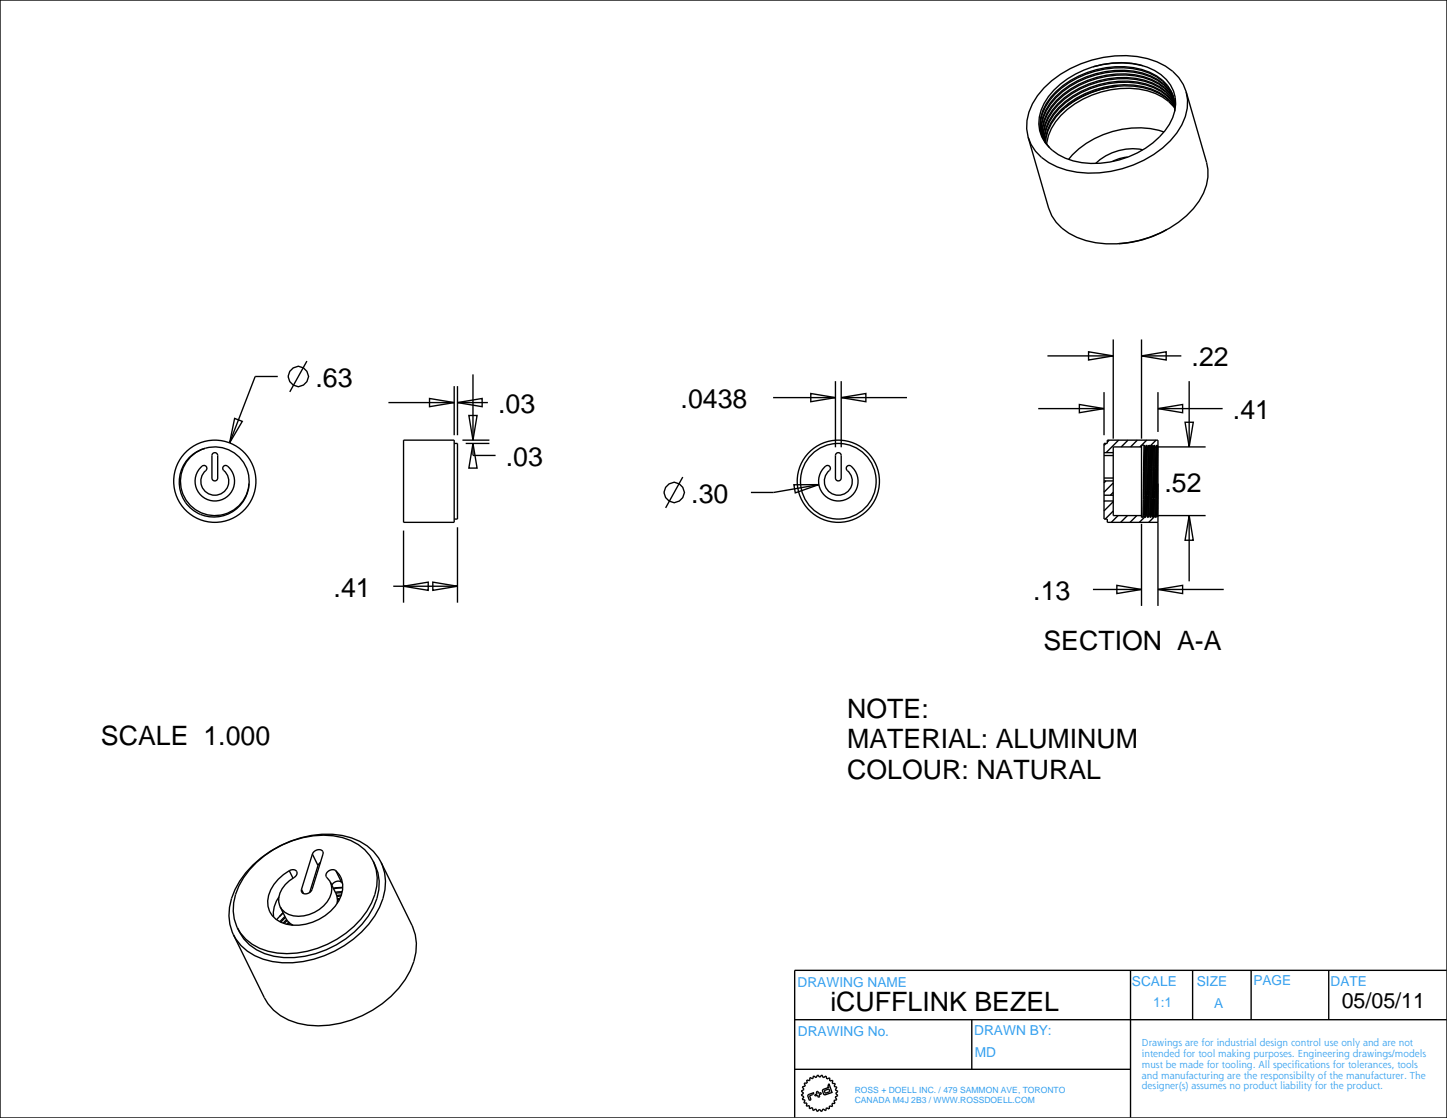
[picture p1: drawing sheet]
<svg xmlns="http://www.w3.org/2000/svg" width="279mm" height="216mm" viewBox="0 0 279 216" stroke-linecap="round" stroke-linejoin="round" font-family="sans-serif">
<g fill="none" stroke="#000" stroke-width=".26">
<path d="M0 0h279.4v215.9h-279.4zM211 12.9a16.4 16.4 0 0 0-9.4 7.1 6.9 6.9 0 0 0 1.1 8.6M211 12.9a16.2 16.2 0 0 1 11.9 .7 7.1 7.1 0 0 1 2.9 10.4 17.5 17.5 0 0 1-20.1 6.6 8.7 8.7 0 0 1-3-2M220.7 12.7a17.8 17.8 0 0 0-9.7 .2M226.6 18.8a8.4 8.4 0 0 0-6.2-5.2 17.8 17.8 0 0 0-17.8 5.8 7.7 7.7 0 0 0-1.5 6.4M226.7 19.1a8.4 8.4 0 0 0-6.1-5 17.8 17.8 0 0 0-17.8 5.8 7.7 7.7 0 0 0-1.6 6.1M226.7 19.2a8.4 8.4 0 0 0-6.1-4.9 17.8 17.8 0 0 0-17.8 5.8 7.7 7.7 0 0 0-1.5 6.3M226.7 19.4a8.5 8.5 0 0 0-5.9-4.6 17.8 17.8 0 0 0-17.8 5.8 7.7 7.7 0 0 0-1.7 5.9M226.8 19.6a8.5 8.5 0 0 0-6-4.6 17.8 17.8 0 0 0-17.8 5.8 7.7 7.7 0 0 0-1.6 5.8M226.8 19.8a8.7 8.7 0 0 0-5.8-4.3 17.8 17.8 0 0 0-17.8 5.8 7.9 7.9 0 0 0-1.7 5.5M226.8 19.9a9.6 9.6 0 0 0-7.4-4.6 17.8 17.8 0 0 0-16.1 6.2 8 8 0 0 0-1.8 5.4M201 25.8l.3 .6"/>
<path d="M201.3 26.4l.6 1.1 .8 1.1M217.7 30.3a6.9 6.9 0 0 0-2.9 .9M220.7 28.9a10.3 10.3 0 0 0-9.1 2.6M224.7 25.5a17.6 17.6 0 0 0-18.4 5.3M226.8 21.5a7.1 7.1 0 0 0-4.8-7.5 17.6 17.6 0 0 0-19.1 4.8 7.7 7.7 0 0 0-1.9 7M226.8 20.9a9.7 9.7 0 0 0-6.9-3.7 17.8 17.8 0 0 0-16.1 6.3 8.1 8.1 0 0 0-1.7 4.4M226.8 20.7a10.2 10.2 0 0 0-7.8-4.1 18 18 0 0 0-15.1 6 8.2 8.2 0 0 0-2 5M226.8 20.6a10.2 10.2 0 0 0-7.9-4.2 18 18 0 0 0-15.1 6 8.2 8.2 0 0 0-2 5.1M226.9 20.4a9.6 9.6 0 0 0-7.3-4.4 17.8 17.8 0 0 0-16.2 6.2 8 8 0 0 0-1.7 5M226.9 20.3a9.6 9.6 0 0 0-7.4-4.5 17.8 17.8 0 0 0-16.1 6.2 8 8 0 0 0-1.8 5.1M233 31.4a9.7 9.7 0 0 1-2.6 8.9 21.5 21.5 0 0 1-20.7 6.2 9.8 9.8 0 0 1-7.2-6.3M225.3 44.3a20.1 20.1 0 0 1-9.3 2.7"/>
<path d="M53.6 72.7h-4.3l-5 12.8M59.3 69.7l-3.3 6M75 77.7h12.7M82.9 77l4.8 .7-4.8 .8zM87.7 74.6v9.4M88.3 77.7l4.8-.7v1.5zM88.3 74.6v9.4M88.3 77.7h5.9M91.3 72.3v12.7M149.3 76.8h12M156.6 76l4.7 .8-4.7 .8zM161.3 73.6v12.8"/>
<path d="M162.4 76.8l4.8-.8v1.6zM162.4 73.6v12.8M162.4 76.8h12.7M200.5 78.9h12.7M202.3 68.7h12.7M208.4 78.1l4.8 .8-4.8 .8zM210.2 67.9l4.8 .8-4.8 .8zM213.2 75.7v8.3M215 65.6v19.1M220.4 68.7l4.8-.8v1.6zM220.4 65.6v19.1M220.4 68.7h7.7"/>
<path d="M223.6 78.9l4.8-.8v1.6zM223.6 75.7v7.7M223.6 78.9h12.5M229.6 73.6v12.7M38.6 90.5l.4-.5a.56 .56 0 0 1 .8 .1 .56 .56 0 0 1-.1 .8 2.7 2.7 0 0 0-.2 3.9 2.7 2.7 0 0 0 3.9 0 2.7 2.7 0 0 0-.2-3.9 .56 .56 0 0 1-.1-.8 .56 .56 0 0 1 .8-.1 3.8 3.8 0 0 1 .5 5.4 3.8 3.8 0 0 1-5.4 .5 3.8 3.8 0 0 1-.4-5.4zM39.6 86.6a6.6 6.6 0 0 0-2.9 10.9 6.6 6.6 0 0 0 11-2.3 6.6 6.6 0 0 0-7.1-8.8 6.8 6.8 0 0 0-6 7.1 6.8 6.8 0 0 0 6.8 6.4 6.8 6.8 0 0 0 6.7-6.5M41.2 87.5a.56 .56 0 0 1 .8 .5v4.3a.56 .56 0 0 1-.5 .6 .56 .56 0 0 1-.6-.6v-4.3zM45.3 80.8l1.5 .6-2.5 4.1zM87.7 85.6h.6v14.6h-.6M87.7 85v15.9M89.3 85h5.2M89.9 85.6h4.6"/>
<path d="M90.5 80.2h1.6l-.8 4.8zM91.3 85.6l.8 4.8h-1.6zM91.3 85.6v2.4h4.4M131.8 92.1l-3.3 6M153.3 93.6h4.8l-4.5 1.6zM158.1 93.6l-8.7 1.5h-4.4M159 90.5l.4-.5a.56 .56 0 0 1 .8 .1 .56 .56 0 0 1-.1 .8 2.7 2.7 0 0 0-.2 3.9 2.7 2.7 0 0 0 3.9 0 2.7 2.7 0 0 0-.2-3.9 .56 .56 0 0 1-.1-.8 .56 .56 0 0 1 .8-.1 3.8 3.8 0 0 1 .5 5.4 3.8 3.8 0 0 1-5.4 .5 3.8 3.8 0 0 1-.4-5.4zM161.4 87.7a.56 .56 0 0 1 .6-.3 .56 .56 0 0 1 .4 .6v4.3a.56 .56 0 0 1-.5 .6 .56 .56 0 0 1-.6-.6zM213.2 88h1.8M213.2 96.7h1.8M213.2 95.6h1.8M213.2 92.9h1.8"/>
<path d="M213.2 92.3h1.8M213.2 87.4h1.8M213.3 96.7l-.1 .2M213.5 92.9l-.3 .3M213.6 85.6l-.4 .4M214.2 85l-.4 .4M215 93.3l-1.8 1.7M215 95.1l-.6 .5M215 96.9l-1.8 1.8M215 98.7l-1.6 1.5M215.9 99.6l-1.3 1.3M216 85l-2.4 2.4"/>
<path d="M217.7 99.6l-1.3 1.3M217.8 85l-1.3 1.3M219.5 99.6l-1.3 1.3M219.6 85l-1.3 1.3M220.4 86.3h-5.4v13.3h5.4M220.4 86l-.3 .3M220.8 99.6h.2M220.8 99.6l-.1 .3M220.9 86l-.2 13.9M220.9 86h-.5v13.9h.3M220.9 86l.2 .3M221 99.6l.1 .3"/>
<path d="M221.1 86.3l-.3 13.3M221.1 86.3h.1M221.1 99.8l-1.1 1.1M221.1 99.9h.1M221.2 86.3l-.2 13.3M221.3 99.6h.2M221.3 99.6l-.1 .3M221.4 86l-.3 13.9M221.4 86l-.2 .3M221.4 86h.1M221.4 86l-.2 13.9M221.4 86l.2 .3"/>
<path d="M221.4 85l-.9 1M221.5 99.6l.1 .3M221.6 86.3l-.3 13.3M221.6 86.3h.1M221.6 99.9h.1M221.7 86.3l-.2 13.3M221.8 99.6h11M221.8 99.6l-.1 .3M221.9 86l-.3 13.9M221.9 86l-.2 .3M221.9 86h.1M221.9 86l-.2 13.9"/>
<path d="M221.9 86l.2 .3-.3 13.3M222 86.3h10.8M222.1 99.9h.1M222.3 99.6l-.1 .3M222.4 86l-.3 13.9M222.4 86l.2 .3-.3 13.3M222.4 86l-.2 .4v1.3l-.2 11.9 .1 .3M222.4 86l-.2 13.9M222.6 99.9h.1M222.9 86l-.3 13.9M222.9 86a9.8 9.8 0 0 0-.3 3.4l-.1 10.2 .1 .3M222.9 86h.1"/>
<path d="M222.9 86l-.2 13.9M222.9 86l.2 .3-.2 11.3-.1 1.9-.1 .4M223 99.7l-1.2 1.2M223.1 99.9h.1M223.2 85l-1.2 1.2M223.4 86l-.3 13.9M223.4 86l-.2 .4v1.9l-.2 11.3 .1 .3M223.4 86h.1M223.4 86l-.2 13.9M223.4 86l.2 .3-.2 11.3-.1 1.9-.1 .4M223.6 93.4l-.1 6.2 .1 .2M228.8 81.5h1.6l-.8 4.8z"/>
<path d="M229.6 99.6l.8 4.7h-1.6zM229.6 99.6v12.7M75.9 113.2h12.4M77.9 113.2l4.8-.8v1.6zM77.9 102.5v13.9M83.6 112.4l4.7 .8-4.7 .8zM88.3 101.8v14.6M211 113.8h9.4M215.7 113l4.7 .8-4.7 .8zM220.4 101.2v15.8M223.6 113.8l4.8-.8v1.6zM223.6 100.9h-9.8v-.7h-.6v-14.6h.6v-.6h9.8v32"/>
<path d="M223.6 113.8h12.7M48.8 167.1a20.6 20.6 0 0 1 17.3-5.8 9.9 9.9 0 0 1 7.7 5.8 10.7 10.7 0 0 1-1.4 9.8 20.6 20.6 0 0 1-19.8 8.8 9.9 9.9 0 0 1-7.8-5.7 10.7 10.7 0 0 1 1.5-9.8l1.1-1.6zM53.9 173.2a5.4 5.4 0 0 0-1.1 3.9M54.7 176.3l-1.3 1.3M55 177l-1 1M55.1 177.2l-.9 .9M55.2 177.3l.3 .5 1.1 .9M55.3 177.6l-.6 .7M55.5 177.7l-.6 .6M55.8 178.1l-.4 .4M55.9 168.1a7.8 7.8 0 0 0-4.2 5.9 4.3 4.3 0 0 0 3.6 4.5 9.6 9.6 0 0 0 10.6-5.6 4.3 4.3 0 0 0-1.1-4.8M55.9 168.1a.85 .85 0 0 1 .9-.2 .85 .85 0 0 1 .5 .9 2.7 2.7 0 0 1-1.4 1.3 4.3 4.3 0 0 0-1.8 5 4.1 4.1 0 0 0 4.6 1.8 6.2 6.2 0 0 0 5.4-5.3 3.1 3.1 0 0 0-1.1-2.3 1.21 1.21 0 0 1 .6-1.2 1.21 1.21 0 0 1 1.2 0"/>
<path d="M55.9 168.1l.7 1.5M55.9 178.2l-.3 .3M56.3 178.5l-.1 .1M58.2 171.8l.4 .8M60.3 164.9a1.09 1.09 0 0 1 1-.8 1.09 1.09 0 0 1 1.1 .6l-2.1 7.1a1.09 1.09 0 0 1-1 .8 1.09 1.09 0 0 1-1.1-.6v-.2M60.3 164.9l-2.1 6.9M60.3 164.9l1.1 2.2M61.4 167.1l-1.6 5.2M61.9 166.6l-.5 .5M64.8 168.1l1.1 2.3M64.9 172.6l.3 1.2-.1 .7M65.2 174.3h-.1"/>
<path d="M65.5 173.7l-.3 .1M65.6 173.5l-.5 .1M65.8 173l-.7 .1M65.9 172.8l-.9 .1M65.9 170.4a1.3 1.3 0 0 0-1.8 .6M65.9 170.4l.2 .2M66 172.4l-1.2 .1M66.1 172.2l-1.4 .1M66.2 171.4l-1.8 .1M72 166.3a9.1 9.1 0 0 1 .1 8.9 18.7 18.7 0 0 1-19.2 9.5 9.1 9.1 0 0 1-7.1-5.5M72 166.3a9.5 9.5 0 0 0-7.6-4.9 18.8 18.8 0 0 0-18.3 9.7 9 9 0 0 0-.3 8.1M72 166.3a9 9 0 0 1-.3 8.1 18.6 18.6 0 0 1-19.9 9.3 9.1 9.1 0 0 1-6-4.5"/>
<path d="M153.4 196.9h125.9M187.6 196.9v9.6M218.3 187.4v28.4M230.3 187.4v9.5M241.6 187.4v9.5M256.6 187.4v9.5M279.3 187.4h-125.9v28.4M153.4 206.5h64.9M155.8 208.6l.6 .1v-.6l.5 .2 .2-.5 .5 .3 .3-.5 .4 .4 .4-.4 .3 .5 .5-.3 .2 .6 .5-.3v.6l.6-.1-.1 .6 .6 .1-.2 .5 .5 .2-.3 .5 .5 .3-.5 .4 .5 .4-.5 .3 .3 .5-.6 .1 .2 .6h-.6l.1 .6-.5-.1-.1 .6-.5-.3-.2 .6-.5-.4-.3 .6-.4-.5-.4 .5-.3-.6-.5 .4-.1-.6-.6 .2v-.6l-.6 .1 .1-.6h-.6l.3-.6-.6-.1 .3-.5-.5-.3 .5-.4-.5-.4 .5-.3-.3-.5 .6-.2-.2-.5h.6zM156.1 211.4l1.1-.4-.3 .4-.6 .2 .3 .8-.3 .1-.3-.8zM157.6 210.8l.3-.1 .2 .4 .4-.1 .1 .2-.5 .2 .2 .4-.3 .1-.1-.4-.5 .2-.1-.3 .5-.1zM158.9 210.4l1.1-.4-.1-.3 .2-.4 .6 1.7-1.5 .4-.4-.7z"/>
<path d="M159.2 210.6l.9-.3 .1 .5-.9 .3z"/>
<circle cx="57.6" cy="72.7" r="1.95"/>
<circle cx="130.1" cy="95.1" r="1.95"/>
<circle cx="161.9" cy="92.9" r="7.3"/>
<circle cx="161.9" cy="92.9" r="7.9"/>
</g>
<!-- layer: 02___PRT_ALL_AXES -->
<g fill="none" stroke="#000" stroke-width=".26">
<path d="M229 17.7a9.9 9.9 0 0 0-7.4-6.4 21.6 21.6 0 0 0-20 5.7 10 10 0 0 0-3.1 9.5M229 17.7a10 10 0 0 1-3 9.5 21.6 21.6 0 0 1-20 5.7 9.9 9.9 0 0 1-7.5-6.4M229 17.7l4 13.7M198.5 26.5l4 13.7M87.7 85h-9.8v15.9h9.8M73.6 166.5l5.9 12.2a9.8 9.8 0 0 1-.3 8.7 20.4 20.4 0 0 1-19.8 10.6 10.3 10.3 0 0 1-8.4-5.3l-5.9-12.2"/>
<circle cx="41.5" cy="92.9" r="7.9"/>
</g>
<!-- layer: 06___PRT_ALL_SURFS -->
<path d="M215.8 16.7a19.3 19.3 0 0 0-10.1 4.1M205.5 20.9l-.7 .7M54.1 175.1l1.1 2.2M54.7 176.3l-.7 .7M63.8 170.3l1.1 2.3M66.2 171.4l-1.8 .2" fill="none" stroke="#000" stroke-width=".26"/>
<g font-size="5.2">
<text x="230.1" y="70.7">.22</text>
<text x="60.9" y="74.7">.63</text>
<text x="96.2" y="79.7">.03</text>
<text x="131.4" y="78.8">.0438</text>
<text x="238.1" y="80.9">.41</text>
<text x="97.7" y="89.9">.03</text>
<text x="224.9" y="94.9">.52</text>
<text x="133.5" y="97.1">.30</text>
<text x="64.4" y="115.2">.41</text>
<text x="199.5" y="115.8">.13</text>
<text x="201.5" y="125.5">SECTION A-A</text>
<text x="19.5" y="143.9">SCALE 1.000</text>
<text x="163.6" y="138.6">NOTE:</text>
<text x="163.6" y="144.5">MATERIAL: ALUMINUM</text>
<text x="163.6" y="150.5">COLOUR: NATURAL</text>
<text x="160.3" y="195.2">iCUFFLINK BEZEL</text>
</g>
<text font-size="4.1" x="259.1" y="194.6">05/05/11</text>
<g font-size="2.6" fill="#34a0ef">
<text x="154" y="190.6">DRAWING NAME</text>
<text x="218.6" y="190.3">SCALE</text>
<text x="231.1" y="190.3">SIZE</text>
<text x="242" y="190.3">PAGE</text>
<text x="256.9" y="190.3">DATE</text>
<text x="222.7" y="194.6">1:1</text>
<text x="234.4" y="194.6">A</text>
<text x="154.1" y="200.1">DRAWING No.</text>
<text x="188.1" y="200">DRAWN BY:</text>
<text x="188.2" y="204.2">MD</text>
</g>
<g font-size="1.9" fill="#34a0ef">
<text x="220.5" y="202">Drawings are for industrial design control use only and are not</text>
<text x="220.5" y="204.1">intended for tool making purposes. Engineering drawings/models</text>
<text x="220.5" y="206.2">must be made for tooling. All specifications for tolerances, tools</text>
<text x="220.5" y="208.3">and manufacturing are the responsibilty of the manufacturer. The</text>
<text x="220.5" y="210.4">designer(s) assumes no product liability for the product.</text>
</g>
<g font-size="1.7" fill="#34a0ef">
<text x="165" y="211.1">ROSS + DOELL INC. / 479 SAMMON AVE, TORONTO</text>
<text x="165" y="213">CANADA M4J 2B3 / WWW.ROSSDOELL.COM</text>
</g>
</svg>
